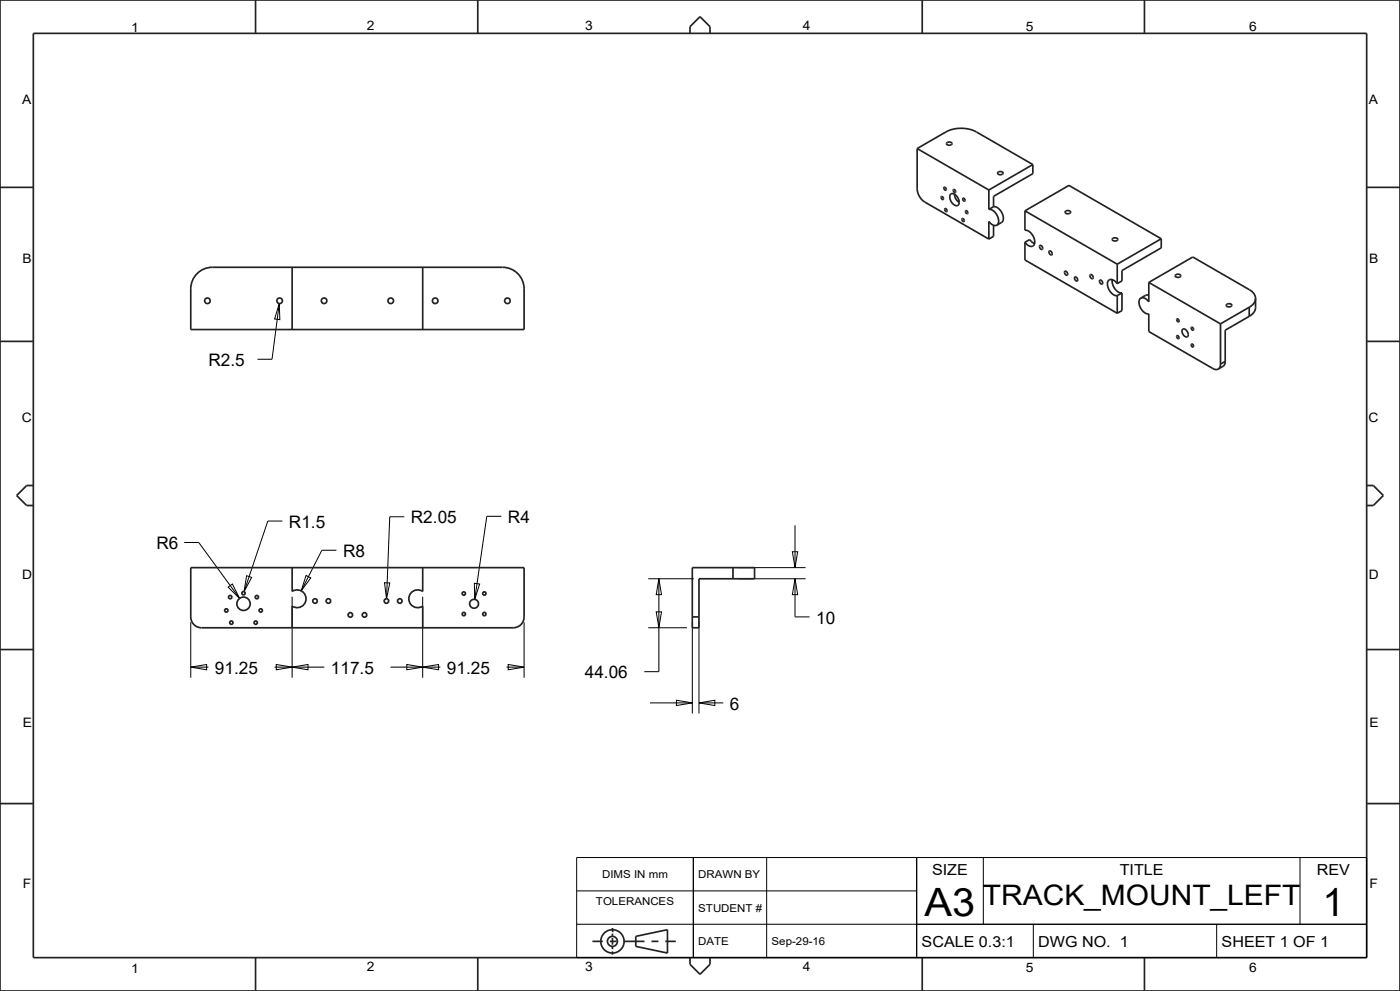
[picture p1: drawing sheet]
<svg xmlns="http://www.w3.org/2000/svg" width="420mm" height="297mm" viewBox="0 0 420 297" stroke-linecap="round" stroke-linejoin="round" font-family="sans-serif">
<g fill="none" stroke="#222226" stroke-width=".51">
<path d="M0 0h420v297h-420zM10 10h400v277h-400zM76.7 0v10M143.3 0v10M207 10v-2l3-3 3 3v2M276.7 0v10M343.3 0v10M0 56.2h10M275.1 44.5v12.1M410 56.2h10M366.1 97.1v12M367.6 99v9.3"/>
<path d="M0 102.3h10M410 102.3h10M10 145.5h-2l-3 3 3 3h2M410 145.5h2l3 3-3 3h-2M57.2 170.1v14.8M157.2 170.1v14.8M207.7 170.1v14.8M209.7 173.5v11.4M0 194.7h10M410 194.7h10M0 240.8h10M410 240.8h10"/>
<path d="M183.7 279.1h.1M183.7 278.1v1M183.7 279.8v.7M76.7 287v10M143.3 287v10M177.7 282.1h3.2M182.9 282.1h2.1M183.7 281.1v2M183.7 283.8v.7M183.7 285.1v1M187.1 282.1h6.3M190.7 280.6l9.5-2v7l-9.5-2z"/>
<path d="M195.4 282.1h2.1M199.6 282.1h3.1M207 287v2l3 3 3-3v-2M276.7 287v10M343.3 287v10"/>
<circle cx="183.7" cy="282.1" r="3.5"/>
<circle cx="183.7" cy="282.1" r="1.5"/>
</g>
<g fill="none" stroke="#000" stroke-width=".3">
<path d="M83.8 91l.2 4.8-1.6-.2zM83.8 91l-2.2 16.7h-4.4M84.7 156.2h-4.4l-7.1 21.1M121.3 154.9h-4.4l-.9 24.5M150.4 154.7h-4.4l-3.6 24.9M238.5 157.4v12.7M55.3 162.6h4.3l12.3 16.7M68.4 176l1.3-1 2.2 4.3zM74 172.5l1.5 .6-2.3 4.2zM87.6 178.8v24.3M91.8 172.5l1.4 .7-2.8 3.9zM100.9 164.9h-4.3l-6.2 12.2"/>
<path d="M115.4 174.6l1.5 .1-.9 4.7zM126.8 178.8v24.3M142.3 174.8l1.6 .2-1.5 4.6zM194.5 173.5h13.6M197.7 173.5l.8 4.7h-1.6zM197.7 173.5v27.8h-4.4M221.5 173.5h20.2M221.5 170.1h20.2M237.7 165.4h1.6l-.8 4.7zM238.5 173.5l.8 4.7h-1.6zM238.5 173.5v11.4h4.4M57.2 199.9l4.8-.8v1.6z"/>
<path d="M57.2 186.5v16.6M57.2 199.9h5.3M82.4 199.9h14.9M82.9 199.1l4.7 .8-4.7 .8zM87.6 199.9l4.8-.8v1.6zM117.1 199.9h15M122 199.1l4.8 .8-4.8 .8zM126.8 199.9l4.8-.8v1.6zM151.9 199.9h5.3M152.5 199.1l4.7 .8-4.7 .8zM157.2 186.5v16.6M194.5 188.1h11.6"/>
<path d="M196.9 183.4h1.6l-.8 4.7zM207.7 186.5v27.3M209.7 186.5v27.3M195 210.7h12.7M202.9 209.9l4.8 .8-4.8 .8zM209.7 210.7l4.8-.8v1.6zM209.7 210.7h7.3M173 257h237v30h-237zM208 257v30M230 257v30M275 257v30M295 257v20"/>
<path d="M390 257v20M173 277h237M173 267h102M310 277v10M365 277v10"/>
</g>
<!-- layer: 02___PRT_ALL_AXES -->
<g fill="none" stroke="#222226" stroke-width=".51">
<path d="M275.1 56.6a5.1 5.1 0 0 0 2.3 4l19.3 11.1M282.4 59a.46 .46 0 0 1 .6 .2 .46 .46 0 0 1-.2 .6l-.4-.4zM283.2 56.2a.46 .46 0 0 1 .6 .2 .46 .46 0 0 1-.2 .6l-.4-.4zM284.1 42.8a.77 .77 0 0 1 .9-.3 .77 .77 0 0 1 .5 .8 .77 .77 0 0 1-.9 .3 .77 .77 0 0 1-.5-.8zM285.2 58.2a1.86 1.86 0 0 1 2.4 1.7 1.03 1.03 0 0 1 0 1.4 1.03 1.03 0 0 1-1.4 .1 2.49 2.49 0 0 1-1-3.2zM286.1 56.8a.46 .46 0 0 1 .6 .3 .46 .46 0 0 1-.3 .6l-.4-.4zM286.3 58.2l.5 1.4 1 1M288.9 59.4a.46 .46 0 0 1 .6 .3 .46 .46 0 0 1-.3 .6l-.3-.4zM296.7 56.9v5.9M299.4 51.6a.77 .77 0 0 1 .9-.3 .77 .77 0 0 1 .5 .8 .77 .77 0 0 1-.9 .4 .77 .77 0 0 1-.5-.9zM309.9 49.3l-17-9.8a10.1 10.1 0 0 0-9.1 0l-8.7 5 21.6 12.4M309.9 49.3l-13.2 7.6"/>
<path d="M309.9 49.3v2.7l-11.8 6.8v3.1M283.5 62.6a.46 .46 0 0 1 .6 .2 .46 .46 0 0 1-.3 .6l-.3-.4zM288.6 65.5a.46 .46 0 0 1 .6 .3 .46 .46 0 0 1-.2 .6l-.4-.4zM289.7 63.2a.46 .46 0 0 1 .6 .2 .46 .46 0 0 1-.2 .6l-.4-.4zM296.7 62.8a3.3 3.3 0 0 1 2.5 4.6l-.2 .1M298.1 61.9a3.3 3.3 0 0 1 2.5 4.7l-1.6 .9M298.1 67.5v3.3l-1.4 .9M298.1 61.9l-1.4 .9M299 67.5l-1.1-.1-1.2-1v5.3M307.5 72.6l1.4-.8 1.5 1.2M307.5 63.2v5.8a3.3 3.3 0 0 1 2.5 4.6 1.97 1.97 0 0 1-2.5-1M307.5 63.2l13.2-7.6 27.7 16"/>
<path d="M307.5 72.6v5.3l27.7 16M307.5 63.2l27.7 16M311.9 73.6a.64 .64 0 0 1 .9 .3 .64 .64 0 0 1-.3 .9l-.3-.1a.77 .77 0 0 1-.3-1.1zM314.8 75.2a.64 .64 0 0 1 .8 .4 .64 .64 0 0 1-.3 .8l-.2-.1a.77 .77 0 0 1-.3-1.1zM319.6 63.3a.77 .77 0 0 1 1-.3 .77 .77 0 0 1 .5 .8 .77 .77 0 0 1-1 .4 .77 .77 0 0 1-.5-.9zM333.8 71.5a.77 .77 0 0 1 .9-.3 .77 .77 0 0 1 .5 .8 .77 .77 0 0 1-.9 .3 .77 .77 0 0 1-.5-.8zM335.2 79.2v5.8M348.4 71.6l-13.2 7.6M348.4 71.6v2.7l-11.8 6.8v3.1l-1.4 .8M58.8 82.3a6.5 6.5 0 0 1 4.9-2.2h87.1a6.5 6.5 0 0 1 6.4 6.5v12.2h-100v-12.2a6.4 6.4 0 0 1 1.6-4.3zM87.6 80.1v18.7M126.8 80.1v18.7"/>
<path d="M319.4 81.3a.64 .64 0 0 1 .8 .4 .64 .64 0 0 1-.2 .8l-.3-.1a.77 .77 0 0 1-.3-1.1zM322.4 83.1a.64 .64 0 0 1 .8 .3 .64 .64 0 0 1-.2 .8l-.3-.1a.77 .77 0 0 1-.3-1zM327.1 82.4a.64 .64 0 0 1 .8 .3 .64 .64 0 0 1-.3 .8l-.2-.1a.77 .77 0 0 1-.3-1zM329.9 84a.64 .64 0 0 1 .8 .3 .64 .64 0 0 1-.2 .9l-.3-.2a.77 .77 0 0 1-.3-1zM333.7 83.8a3.5 3.5 0 0 0 2.9 4M335.2 85a1.73 1.73 0 0 0-2.7-.8 3.4 3.4 0 0 0 2.7 4.4M335.2 88.6v5.3M336.6 87.8v5.3l-1.4 .8M336.6 87.8l-1.4 .8M342.2 89.3a2.92 2.92 0 0 0 .9 4.2l.8 .5 .7 .1v5.3l19.4 11.1 .8 .3 .7-.2M344.6 88.5h-.8l-1.6 .8M344.6 84.6l13.2-7.6 17.3 10 1.2 1.2 .4 1.2"/>
<path d="M344.6 84.6v5.9l-1.2-1.1-1.2-.1M344.6 84.6l21.5 12.5 8.7-5M352.7 82.4a.77 .77 0 0 1 .9-.3 .77 .77 0 0 1 .5 .8 .77 .77 0 0 1-.9 .3 .77 .77 0 0 1-.5-.8zM353.1 95.6a.46 .46 0 0 1 .6 .2 .46 .46 0 0 1-.3 .7l-.3-.4zM354.8 98.7a1.49 1.49 0 0 1 1.7 1.9 .67 .67 0 0 1-.7 .4 .67 .67 0 0 1-.6-.4 1.45 1.45 0 0 1-.4-1.9zM357.4 98.1a.46 .46 0 0 1 .6 .3 .46 .46 0 0 1-.2 .6l-.4-.4zM368 91.2a.77 .77 0 0 1 .9-.3 .77 .77 0 0 1 .5 .8 .77 .77 0 0 1-.9 .4 .77 .77 0 0 1-.5-.9zM374.8 94.8l-7.2 4.2M374.8 92.1v2.7M376.7 89.4l-.2 3.5-.5 .9-1.2 1M376.7 89.4l-.5 1.5-1.4 1.2M353.1 100.6a.46 .46 0 0 1 .6 .3 .46 .46 0 0 1-.3 .6l-.3-.4z"/>
<path d="M357.4 103.2a.46 .46 0 0 1 .6 .2 .46 .46 0 0 1-.2 .6l-.4-.4zM366.1 109.1l1.5-.8-.4 1.3-1.7 1 .5-.6zM57.2 170.1h100M87.6 170.1v7.1a2.67 2.67 0 0 1 4.2 2.3 2.67 2.67 0 0 1-4.2 2.2v6.4M126.8 170.1v7.1a2.67 2.67 0 0 0-4.2 2.3 2.67 2.67 0 0 0 4.2 2.2v6.4M207.7 170.1h18.7v3.4h-16.7M219.9 170.1v3.4M57.2 184.9a3.2 3.2 0 0 0 3.3 3.2h93.5a3.3 3.3 0 0 0 3.2-3.2M207.7 184.9h2v3.2h-2z"/>
<circle cx="62.2" cy="90.1" r=".83"/>
<circle cx="83.9" cy="90.1" r=".83"/>
<circle cx="97.2" cy="90.1" r=".83"/>
<circle cx="117.2" cy="90.1" r=".83"/>
<circle cx="130.6" cy="90.1" r=".83"/>
<circle cx="152.2" cy="90.1" r=".83"/>
<circle cx="69.1" cy="179" r=".5"/>
<circle cx="73.1" cy="177.8" r=".5"/>
<circle cx="77.1" cy="179" r=".5"/>
<circle cx="139.1" cy="177.9" r=".5"/>
<circle cx="145.3" cy="177.9" r=".5"/>
<circle cx="67.9" cy="183" r=".5"/>
<circle cx="69.4" cy="186.6" r=".5"/>
<circle cx="73.1" cy="181" r="2"/>
<circle cx="76.7" cy="186.6" r=".5"/>
<circle cx="78.2" cy="183" r=".5"/>
<circle cx="94.5" cy="180.1" r=".68"/>
<circle cx="98.5" cy="180.1" r=".68"/>
<circle cx="105.1" cy="184.3" r=".68"/>
<circle cx="109.3" cy="184.3" r=".68"/>
<circle cx="115.9" cy="180.1" r=".68"/>
<circle cx="119.9" cy="180.1" r=".68"/>
<circle cx="139.1" cy="184" r=".5"/>
<circle cx="142.2" cy="181" r="1.33"/>
<circle cx="145.3" cy="184" r=".5"/>
</g>
<g font-size="11.7">
<text x="277.4" y="274.5">A3</text>
<text x="396.7" y="274.4">1</text>
</g>
<text font-size="8.5" x="294.9" y="271.3">TRACK_MOUNT_LEFT</text>
<g font-size="5.2">
<text x="62.6" y="109.7">R2.5</text>
<text x="86.7" y="158.1">R1.5</text>
<text x="123.3" y="156.9">R2.05</text>
<text x="152.4" y="156.7">R4</text>
<text x="46.9" y="164.6">R6</text>
<text x="102.9" y="166.9">R8</text>
<text x="244.9" y="186.9">10</text>
<text x="64.5" y="201.9">91.25</text>
<text x="99.3" y="201.9">117.5</text>
<text x="134.1" y="201.9">91.25</text>
<text x="175.4" y="203.3">44.06</text>
<text x="219" y="212.6">6</text>
</g>
<g font-size="4.6">
<text x="335.9" y="262.3">TITLE</text>
<text x="395" y="262.3">REV</text>
<text x="276.5" y="283.8">SCALE 0.3:1</text>
</g>
<g font-size="4.5">
<text x="279.6" y="262.3">SIZE</text>
<text x="311.5" y="283.8">DWG NO. 1</text>
<text x="366.5" y="283.8">SHEET 1 OF 1</text>
</g>
<g font-size="3.9">
<text x="39.3" y="9.7">1</text>
<text x="110" y="9.1">2</text>
<text x="175.5" y="9.1">3</text>
<text x="240.8" y="9">4</text>
<text x="307.7" y="9.3">5</text>
<text x="374.7" y="9.3">6</text>
<text x="6.7" y="31.1">A</text>
<text x="410.7" y="31.1">A</text>
<text x="6.7" y="78.9">B</text>
<text x="410.7" y="78.9">B</text>
<text x="6.5" y="126.5">C</text>
<text x="410.5" y="126.5">C</text>
<text x="6.7" y="173.5">D</text>
<text x="410.7" y="173.5">D</text>
<text x="6.9" y="217.9">E</text>
<text x="410.9" y="217.9">E</text>
<text x="6.9" y="266.3">F</text>
<text x="410.9" y="266.3">F</text>
<text x="39.3" y="291.7">1</text>
<text x="110" y="291.1">2</text>
<text x="175.5" y="291.1">3</text>
<text x="240.8" y="291">4</text>
<text x="307.7" y="291.3">5</text>
<text x="374.7" y="291.3">6</text>
</g>
<g font-size="3.3">
<text x="180.6" y="263.3">DIMS IN mm</text>
<text x="209.5" y="263.3">DRAWN BY</text>
<text x="178.8" y="271.4">TOLERANCES</text>
<text x="209.5" y="273.3">STUDENT #</text>
</g>
<g font-size="3.2">
<text x="209.5" y="283.3">DATE</text>
<text x="231.5" y="283.3">Sep-29-16</text>
</g>
</svg>
